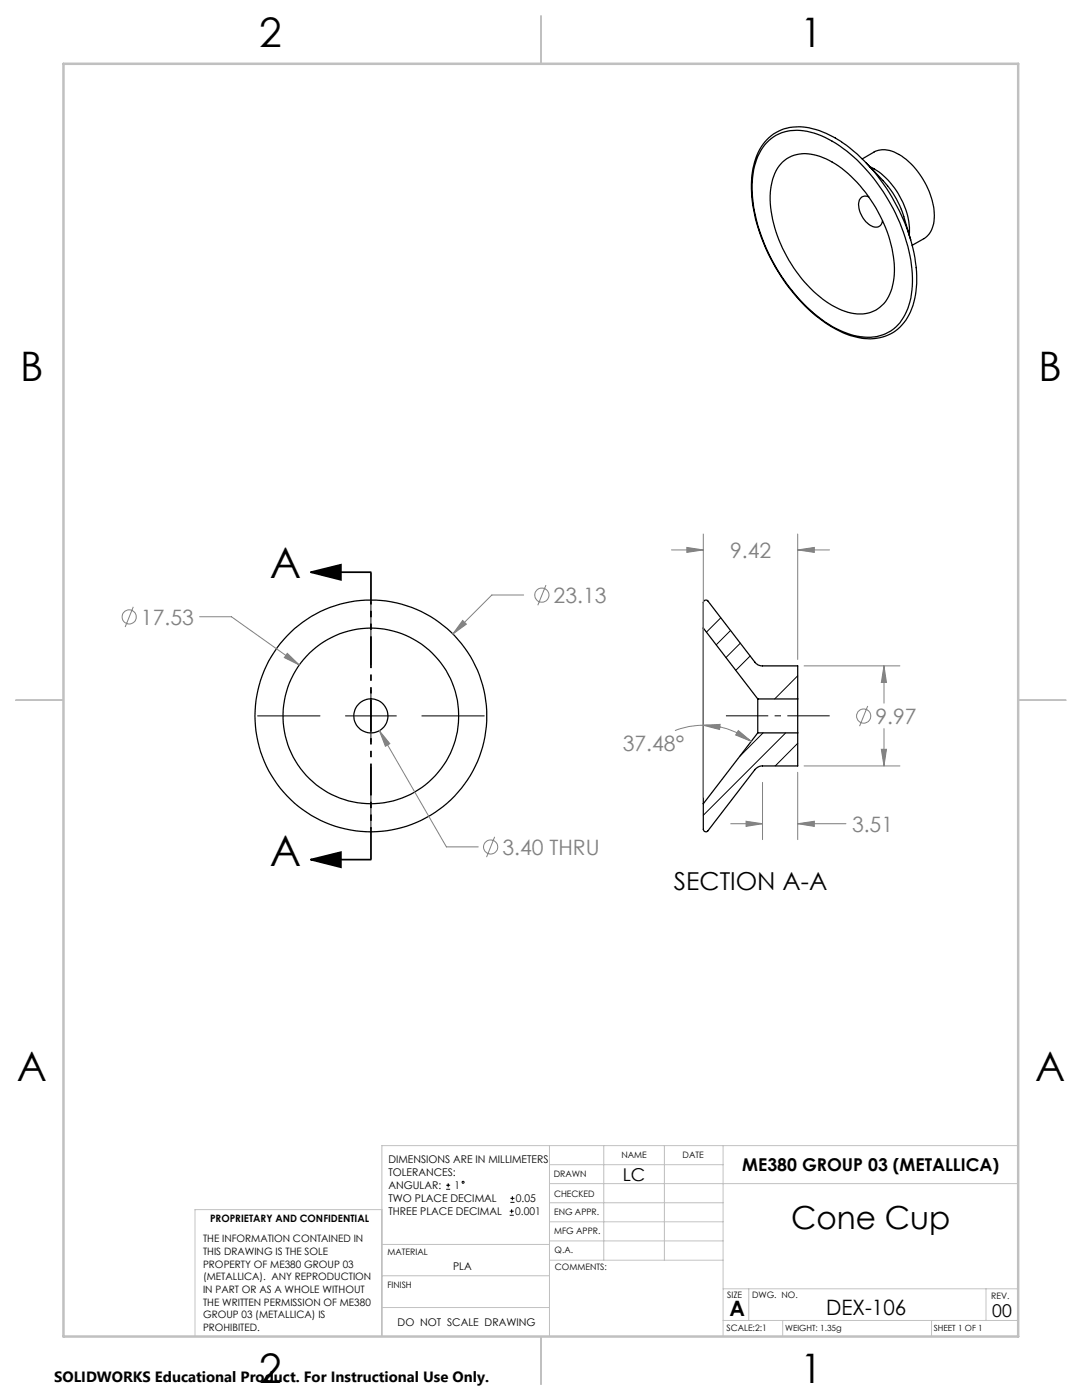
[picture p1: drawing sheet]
<svg xmlns="http://www.w3.org/2000/svg" width="216mm" height="279mm" viewBox="0 0 216 279" stroke-linecap="round" stroke-linejoin="round" font-family="sans-serif">
<g fill="none" stroke="#000" stroke-width=".25">
<path d="M153 27.9a9.2 9.2 0 0 1 9.8-2 25.4 25.4 0 0 1 11.6 8.4 35.4 35.4 0 0 1 8.5 21.5 12.7 12.7 0 0 1-3.8 9.9 9.8 9.8 0 0 1-9.5 1.3 28 28 0 0 1-12.7-10.3 35.4 35.4 0 0 1-7-19.1 13.7 13.7 0 0 1 3.1-9.7zM153 28.5a8.8 8.8 0 0 1 9.5-1.9 26.4 26.4 0 0 1 12.5 9.9 34.2 34.2 0 0 1 7.1 19.8 11.9 11.9 0 0 1-3.8 9.4 9.4 9.4 0 0 1-9.3 .8 27.1 27.1 0 0 1-11.9-9.7 35.2 35.2 0 0 1-7-18.9 13.3 13.3 0 0 1 2.9-9.4zM156.1 32.3a7.2 7.2 0 0 1 8-.9 23.6 23.6 0 0 1 11.1 10.8 22.5 22.5 0 0 1 3.1 14.1 7 7 0 0 1-5.1 6.2 10.2 10.2 0 0 1-7.8-1.9 27.5 27.5 0 0 1-11.7-21.4 9.9 9.9 0 0 1 2.4-6.9zM172 31.7l2.4-1.4a4.9 4.9 0 0 1 5 .5 15.4 15.4 0 0 1 7 12.8 4.8 4.8 0 0 1-2 4l-2.4 1.4M172.9 32.5l3.6 3.8a17.9 17.9 0 0 1 3.8 6.9l1.4 4.7M173.4 39.3a1.42 1.42 0 0 0-1.5 .1 1.42 1.42 0 0 0-.6 1.4 4.8 4.8 0 0 0 3.4 4.5 1.3 1.3 0 0 0 1.4-1.2M173.5 33.3a14.9 14.9 0 0 1 7.4 9 12.6 12.6 0 0 1 .5 4.6M140.3 125.3v-5a.51 .51 0 0 1 .4-.5 .51 .51 0 0 1 .6 .1l9.3 12.2a1.71 1.71 0 0 0 1.6 .8h7v6.6M140.3 125.3v35.1M140.3 125.3l10.9 14.2M151.2 139.5v6.8M151.2 139.5h8"/>
<path d="M159.2 139.5v6.8M151.2 146.3h8M151.2 146.3l-10.9 14.1M159.2 146.3v6.6h-7a1.94 1.94 0 0 0-1.6 .7l-9.3 12.2a.52 .52 0 0 1-.6 .2 .52 .52 0 0 1-.4-.5v-5.1"/>
<circle cx="74" cy="142.9" r="3.4"/>
<circle cx="74" cy="142.9" r="17.5"/>
<circle cx="74" cy="142.9" r="23.1"/>
</g>
<g fill="none" stroke="#000" stroke-width=".2">
<path d="M74 120.3v12.4M74 137.8v10.2M143.8 123.3l-2.8 2.9M145.8 125.8l-2.9 2.9M147.7 128.4l-2.8 2.8M149.7 130.9l-2.9 2.9M159.2 134.9l-4.6 4.6M159.2 139.4l-.1 .1M51.4 142.9h12.5M68.9 142.9h10.2M74 153v12.5M84.2 142.9h12.4"/>
<path d="M152.3 146.3l-4.7 4.7M156.8 146.3l-16.5 16.4M159.2 148.3l-4.5 4.6M89 237.3h.8M89 236.5h.8M89.4 236.1v.9M101.8 240h.9M101.8 239.1h.9M102.2 238.7v.8M101.7 242.5h.8M101.7 241.7h.8M102.1 241.3v.8"/>
<circle cx="92.4" cy="235.9" r=".2"/>
</g>
<g fill="none" stroke="#808080" stroke-width=".2">
<path d="M104.5 118.7h-6.4l-7.8 7.8M108.9 116.8l-1.6 4M134 109.7h6.3M137.1 109.3l3.2 .4-3.2 .5zM140.3 106.6v52.5M159.2 109.7l3.3-.4v.9zM159.2 106.6v25M159.2 109.7h6.3M26.6 121.1l-1.6 4M39.8 123.1h6.4l13.5 9.6M57.3 130.4l2.4 2.3-3-1.5zM92.3 123.8l.8 .8-2.8 1.9z"/>
<path d="M160.4 132.9h19.2M176.4 132.9l.5 3.3h-1zM176.4 132.9v7.4M75.7 145.8l2.1 2.6-.9 .5zM75.7 145.8l13.4 23.2h6.3M140.3 144.7l3.4-.1-.1 1zM140.3 144.7a15.6 15.6 0 0 1 9.6 3.3M140.3 144.7a14.7 14.7 0 0 0-5.6 1.1M147.3 145.8l2.6 2.2-3.1-1.3zM152.2 156.1v11.5M159.2 154.1v13.5M160.4 152.9h19.2"/>
<path d="M173.1 140.9l-1.6 4M175.9 149.5h1l-.5 3.4zM176.4 145.4v7.5M98.7 167l-1.6 4.1M145.8 164.4h6.4M148.9 163.9l3.3 .5-3.3 .5zM159.2 164.4l3.3-.5v1zM159.2 164.4h9.6"/>
<circle cx="108.1" cy="118.8" r="1.42"/>
<circle cx="25.8" cy="123.1" r="1.41"/>
<circle cx="172.3" cy="142.9" r="1.42"/>
<circle cx="97.9" cy="169" r="1.41"/>
</g>
<path d="M62 114.2l6-1.5v3zM62 114.2h12M62 171.6l6-1.5v3zM62 171.6h12" fill="none" stroke="#000" stroke-width=".35"/>
<path d="M165.6 142.9h-20.7" fill="none" stroke="#000" stroke-width=".2" stroke-dasharray="15.2 1.3 1.3 1.3" stroke-dashoffset="6.8" stroke-linecap="butt"/>
<path d="M74 114.2v57.3" fill="none" stroke="#000" stroke-width=".35" stroke-dasharray="6.3 1.3 1.3 1.3 1.3 1.3" stroke-dashoffset="-.1" stroke-linecap="butt"/>
<g fill="none" stroke="#c0c0c0" stroke-width=".2">
<path d="M109.6 228.6v38.1M109.6 232.4h34.7M109.6 236.2h93.6M120.5 228.6v22.9M132.6 228.6v22.9M144.3 228.6v38.1M203.2 228.6h-127v38.1M76.2 254.6h33.4M76.2 248.4h33.4M76.2 241.4h-37.3v25.3M109.6 251.5h34.7M109.6 240h34.7"/>
<path d="M109.6 243.8h34.7M109.6 247.7h34.7M144.3 257.2h58.9M149.4 257.2v6.3M196.7 257.2v6.3M76.2 260.9h33.4M144.3 263.5h58.9M156.2 263.5v3.2M185.9 263.5v3.2"/>
</g>
<path d="M108 3.2v9.5M3.1 139.7h9.6M203.2 139.7h9.5M108 266.7v9.6" fill="none" stroke="#c0c0c0" stroke-width=".25"/>
<path d="M12.7 12.7h190.5v254h-190.5z" fill="none" stroke="#c0c0c0" stroke-width=".5"/>
<path d="M62 114.2l6-1.5v3zM62 171.6l6-1.5v3z" fill="#000"/>
<path d="M92.3 123.8l-2 2.7 2.8-1.9zM57.3 130.4l-.6 .8 3 1.5zM75.7 145.8l1.2 3.1 .9-.5zM137.1 109.3l3.2 .4-3.2 .5zM159.2 109.7l3.3-.4v.9zM147.3 145.8l2.6 2.2-3.1-1.3zM140.3 144.7l3.4-.1-.1 1zM159.2 164.4l3.3-.5v1zM148.9 163.9l3.3 .5-3.3 .5zM175.9 149.5h1l-.5 3.4zM176.4 132.9l.5 3.3h-1z" fill="#808080"/>
<g font-size="8.5">
<text x="53.9" y="115.4">A</text>
<text x="53.9" y="172.8">A</text>
</g>
<g font-size="8.1">
<text x="51.7" y="9.3">2</text>
<text x="159.7" y="9.3">1</text>
<text x="4" y="76">B</text>
<text x="207.2" y="76">B</text>
<text x="3.3" y="215.7">A</text>
<text x="206.5" y="215.7">A</text>
<text x="51.7" y="276">2</text>
<text x="159.7" y="276">1</text>
</g>
<text font-size="6.3" x="157.9" y="245.4">Cone Cup</text>
<text font-size="4.9" x="134.5" y="177.7">SECTION A-A</text>
<g font-size="4.2" fill="#808080">
<text x="145.7" y="111.3">9.42</text>
<text x="28.1" y="124.7">17.53</text>
<text x="110.5" y="120.3">23.13</text>
<text x="124.3" y="149.9">37.48°</text>
<text x="174.7" y="144.4">9.97</text>
<text x="170" y="166">3.51</text>
<text x="100.2" y="170.6">3.40 THRU</text>
</g>
<g font-size="4.2">
<text x="145.6" y="262.7">A</text>
<text x="164.9" y="262.4">DEX-106</text>
</g>
<g font-size="3.5">
<text x="148.1" y="233.6">ME380 GROUP 03 (METALLICA)</text>
<text x="124.3" y="235.6">LC</text>
<text x="198" y="262.8">00</text>
</g>
<text font-size="3" x="10.8" y="275.7">SOLIDWORKS Educational Product. For Instructional Use Only.</text>
<g font-size="2.1">
<text x="77.5" y="232.2">DIMENSIONS ARE IN MILLIMETERS</text>
<text x="77.5" y="234.7">TOLERANCES:</text>
<text x="77.5" y="237.3">ANGULAR:</text>
<text x="77.5" y="239.9">TWO PLACE DECIMAL</text>
<text x="90.7" y="237.3">1</text>
<text x="102.9" y="239.9">0.05</text>
<text x="77.5" y="242.5">THREE PLACE DECIMAL</text>
<text x="102.8" y="242.5">0.001</text>
<text x="90.4" y="253.4">PLA</text>
<text x="79.3" y="264.6">DO NOT SCALE DRAWING</text>
</g>
<g font-size="2">
<text x="41.9" y="244">PROPRIETARY AND CONFIDENTIAL</text>
<text x="40.5" y="248">THE INFORMATION CONTAINED IN</text>
<text x="40.5" y="250.5">THIS DRAWING IS THE SOLE</text>
<text x="40.5" y="253">PROPERTY OF ME380 GROUP 03</text>
<text x="40.5" y="255.5">(METALLICA). ANY REPRODUCTION</text>
<text x="40.5" y="258.1">IN PART OR AS A WHOLE WITHOUT</text>
<text x="40.5" y="260.6">THE WRITTEN PERMISSION OF ME380</text>
<text x="40.5" y="263.1">GROUP 03 (METALLICA) IS</text>
<text x="40.5" y="265.6">PROHIBITED.</text>
</g>
<g font-size="1.8">
<text x="124" y="231.1">NAME</text>
<text x="136.2" y="231.1">DATE</text>
<text x="110.5" y="234.8">DRAWN</text>
<text x="110.5" y="238.9">CHECKED</text>
<text x="110.6" y="242.5">ENG APPR.</text>
<text x="77.3" y="250.5">MATERIAL</text>
<text x="110.6" y="246.3">MFG APPR.</text>
<text x="110.7" y="250">Q.A.</text>
<text x="77.3" y="257">FINISH</text>
<text x="110.7" y="253.5">COMMENTS:</text>
<text x="145.1" y="259">SIZE</text>
<text x="150.1" y="259.1">DWG. NO.</text>
<text x="197.8" y="259.2">REV.</text>
<text x="145" y="265.7">SCALE:2:1</text>
</g>
<g font-size="1.7">
<text x="156.7" y="265.7">WEIGHT: 1.35g</text>
<text x="186.3" y="265.7">SHEET 1 OF 1</text>
</g>
</svg>
